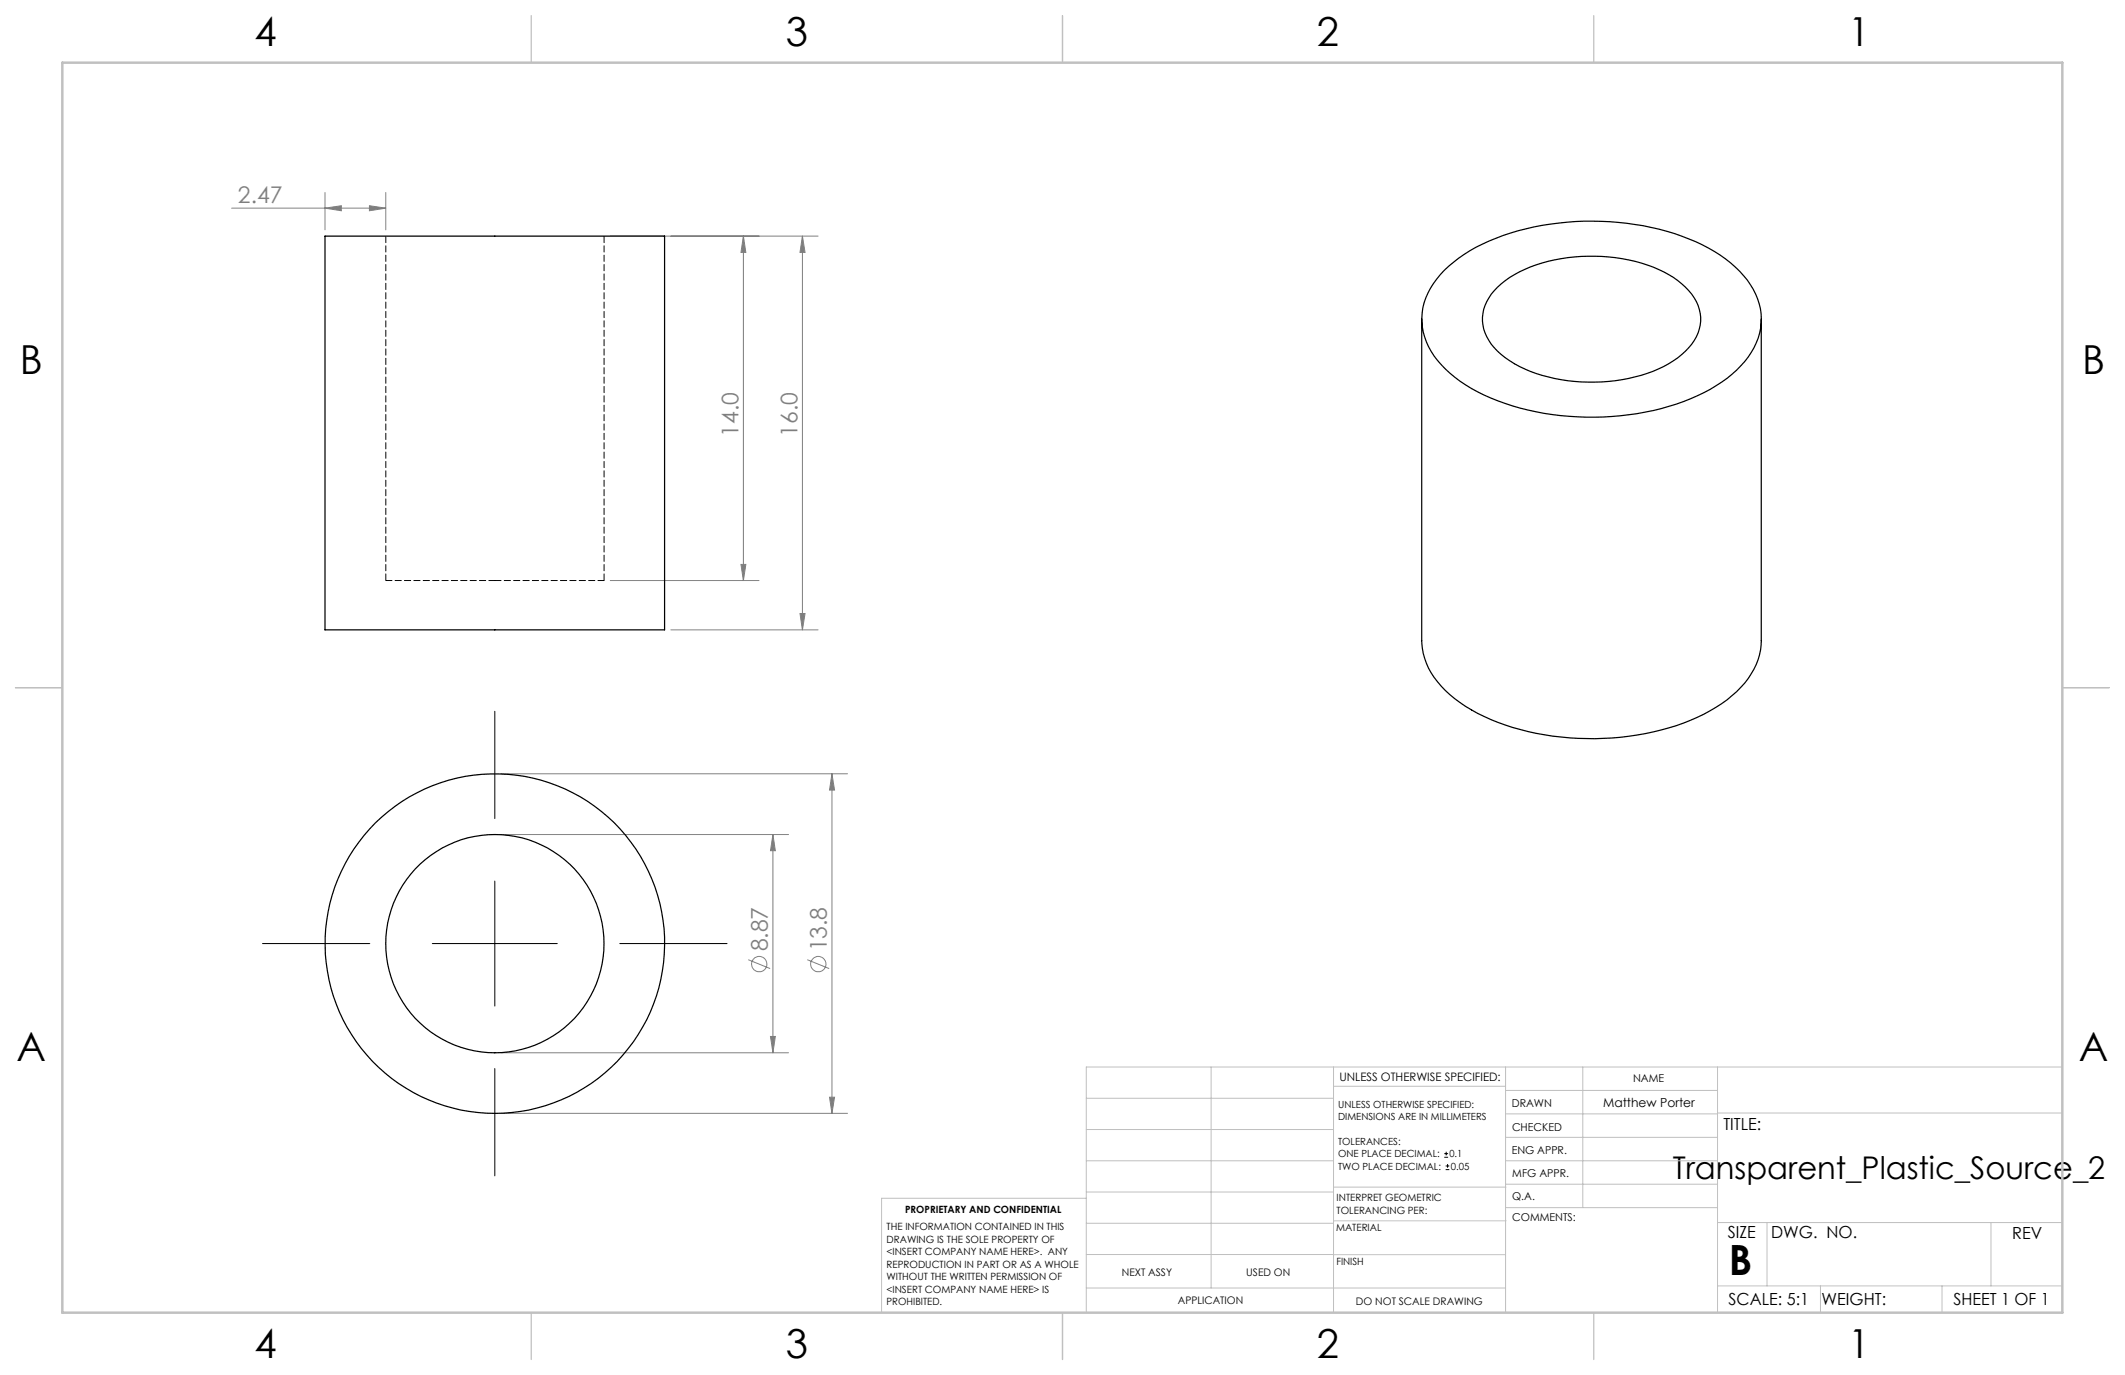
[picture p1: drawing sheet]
<svg xmlns="http://www.w3.org/2000/svg" width="432mm" height="279mm" viewBox="0 0 432 279" stroke-linecap="round" stroke-linejoin="round" font-family="sans-serif">
<g fill="none" stroke="#808080" stroke-width=".2">
<path d="M66 39.1v7.6M78.4 39.1v7.6M47.1 42.3h31.3M66 42.3l3.4-.5v1zM75.1 41.8l3.3 .5-3.3 .5zM124 48h42.2M151.1 48v70M151.1 48l.5 3.3h-1zM163.1 48v80M163.1 48l.5 3.3h-1zM124 118h30.2M150.6 114.7h1l-.5 3.3z"/>
<path d="M136.3 128h29.9M162.6 124.7h1l-.5 3.3zM101.8 157.2h70.4M169.1 157.2l.5 3.3h-1zM169.1 157.2v69M101.8 169.6h58.4M157.1 169.6l.5 3.3h-1zM157.1 169.6v44.3M152 195l4.5 1.8M164 195l4.5 1.8M101.8 213.9h58.4M156.6 210.6h1l-.5 3.3z"/>
<path d="M101.8 226.2h70.4M168.6 223h1l-.5 3.2z"/>
<circle cx="154.3" cy="195.9" r="1.56"/>
<circle cx="166.3" cy="195.9" r="1.56"/>
</g>
<path d="M100.5 144.5v21.8M100.5 179v25.4M53.3 191.7h21.8M87.8 191.7h25.4M125.9 191.7h21.8M100.5 217.1v21.8M293.5 235.2h.8M293.5 234.4h.8M293.8 237.7h.7M293.8 236.9h.7M293.9 234v.8M294.1 236.5v.8" fill="none" stroke="#000" stroke-width=".2"/>
<g fill="none" stroke="#c0c0c0" stroke-width=".2">
<path d="M246.1 216.8v44.9M271 216.8v49.9M305.9 216.8v49.9M321.6 216.8v28.6M349 216.8v49.9M419.1 216.8h-198.4v49.9M220.7 235.9h50.3M220.7 229.5h50.3M220.7 223.2h50.3M271 220.7h34.9M305.9 231.1h43.1M305.9 226.3h43.1"/>
<path d="M305.9 221.6h43.1M305.9 235.9h43.1M349 226.2h70.1M220.7 248.6h50.3M220.7 242.2h50.3M220.7 254.9h50.3M220.7 243.5h-41.6v23.2M271 255h34.9M271 248.1h35M271 241.2h35M305.9 240.6h43.1M306 245.4h43"/>
<path d="M349 248.4h70.1M359.1 248.4v12.9M404.6 248.4v12.9M220.7 261.7h85.2M349 261.3h70.1M369.9 261.3v5.4M394.6 261.3v5.4"/>
</g>
<path d="M108 3.2v9.5M215.9 3.2v9.5M323.8 3.2v9.5M3.1 139.7h9.6M419.1 139.7h9.5M108 266.7v9.6M215.9 266.7v9.6M323.8 266.7v9.6" fill="none" stroke="#c0c0c0" stroke-width=".25"/>
<path d="M12.7 12.7h406.4v254h-406.4z" fill="none" stroke="#c0c0c0" stroke-width=".5"/>
<g fill="#808080">
<path d="M75.1 41.8l3.3 .5-3.3 .5zM66 42.3l3.4-.5v1z"/>
<path d="M162.6 124.7h1l-.5 3.3zM163.1 48l.5 3.3h-1zM150.6 114.7h1l-.5 3.3zM151.1 48l.5 3.3h-1z"/>
<path d="M169.1 157.2l.5 3.3h-1zM168.6 223h1l-.5 3.2zM157.1 169.6l.5 3.3h-1zM156.6 210.6h1l-.5 3.3z"/>
</g>
<g fill="none" stroke="#000" stroke-width=".25">
<path d="M66 48h69v80h-69zM293.5 54.9a33.7 33.7 0 0 1 15-8 56.3 56.3 0 0 1 36.1 2.2 24.4 24.4 0 0 1 11.7 9.7 12.5 12.5 0 0 1-1.8 14.6 31.5 31.5 0 0 1-15.4 9.2 55.9 55.9 0 0 1-37.5-2.3 23.6 23.6 0 0 1-11.3-9.9 12.6 12.6 0 0 1 2.4-14.6zM304.3 58.3a26 26 0 0 1 15.6-6.1 32.9 32.9 0 0 1 20.1 4.2 11.4 11.4 0 0 1 5.5 7.2 8.6 8.6 0 0 1-3 7.8 24.3 24.3 0 0 1-12.9 5.8 34.3 34.3 0 0 1-21.9-3.3 11.9 11.9 0 0 1-6.4-7.8 8.7 8.7 0 0 1 3-7.8zM288.9 64.8v65.4a14.7 14.7 0 0 0 5.7 11 39.3 39.3 0 0 0 19.2 8.1 55.2 55.2 0 0 0 31.1-3.5 24.4 24.4 0 0 0 10.9-8.9 12.3 12.3 0 0 0 2.1-6.7v-65.4"/>
<circle cx="100.6" cy="191.7" r="34.5"/>
<circle cx="100.6" cy="191.7" r="22.2"/>
</g>
<path d="M100.6 118h-22.2M122.8 118h-22.2" fill="none" stroke="#000" stroke-width=".2" stroke-dasharray="1.3 .6"/>
<path d="M78.4 48v70M122.8 118v-70" fill="none" stroke="#000" stroke-width=".2" stroke-dasharray="1.3 .6" stroke-dashoffset="-.1"/>
<text font-size="8.5" x="351.3" y="259">B</text>
<g font-size="8.1">
<text x="51.7" y="9.3">4</text>
<text x="159.7" y="9.3">3</text>
<text x="267.6" y="9.3">2</text>
<text x="375.6" y="9.3">1</text>
<text x="4" y="76">B</text>
<text x="423.1" y="76">B</text>
<text x="3.3" y="215.7">A</text>
<text x="422.4" y="215.7">A</text>
<text x="51.7" y="276">4</text>
<text x="159.7" y="276">3</text>
<text x="267.6" y="276">2</text>
<text x="375.6" y="276">1</text>
</g>
<text font-size="6.3" x="339.9" y="239.6">Transparent_Plastic_Source_2</text>
<g font-size="4.7" fill="#808080">
<text x="48.4" y="41.3">2.47</text>
<text x="150.1" y="88.7" transform="rotate(-90 150.1 88.7)">14.0</text>
<text x="162.1" y="88.7" transform="rotate(-90 162.1 88.7)">16.0</text>
<text x="156" y="193.3" transform="rotate(-90 156 193.3)">8.87</text>
<text x="168" y="193.3" transform="rotate(-90 168 193.3)">13.8</text>
</g>
<g font-size="3.4">
<text x="350.2" y="229.5">TITLE:</text>
<text x="351.1" y="251.6">SIZE</text>
<text x="359.9" y="251.6">DWG. NO.</text>
<text x="408.9" y="251.7">REV</text>
<text x="351.2" y="265.2">SCALE: 5:1</text>
<text x="370.1" y="265.3">WEIGHT:</text>
<text x="396.9" y="265.2">SHEET 1 OF 1</text>
</g>
<text font-size="2.5" x="325.8" y="224.9">Matthew Porter</text>
<text font-size="2.4" x="272.2" y="219.7">UNLESS OTHERWISE SPECIFIED:</text>
<g font-size="2.2">
<text x="331.8" y="219.9">NAME</text>
<text x="307.2" y="224.9">DRAWN</text>
<text x="307.3" y="229.8">CHECKED</text>
<text x="307.2" y="234.5">ENG APPR.</text>
<text x="307.3" y="239.2">MFG APPR.</text>
<text x="307.3" y="243.9">Q.A.</text>
<text x="307.3" y="248.1">COMMENTS:</text>
</g>
<g font-size="2.1">
<text x="227.9" y="259.2">NEXT ASSY</text>
<text x="253.3" y="259.2">USED ON</text>
<text x="239.3" y="265">APPLICATION</text>
<text x="275.5" y="265.1">DO NOT SCALE DRAWING</text>
</g>
<g font-size="2">
<text x="271.9" y="225.1">UNLESS OTHERWISE SPECIFIED:</text>
<text x="271.9" y="227.6">DIMENSIONS ARE IN MILLIMETERS</text>
<text x="271.9" y="232.6">TOLERANCES:</text>
<text x="271.9" y="237.6">TWO PLACE DECIMAL:</text>
<text x="271.9" y="235.1">ONE PLACE DECIMAL:</text>
<text x="294.5" y="235.1">0.1</text>
<text x="294.8" y="237.6">0.05</text>
<text x="271.6" y="244.1">INTERPRET GEOMETRIC</text>
<text x="180.2" y="250">THE INFORMATION CONTAINED IN THIS</text>
<text x="183.9" y="246.4">PROPRIETARY AND CONFIDENTIAL</text>
<text x="271.5" y="250.2">MATERIAL</text>
<text x="271.6" y="246.6">TOLERANCING PER:</text>
<text x="180.2" y="252.5">DRAWING IS THE SOLE PROPERTY OF</text>
<text x="180.2" y="255.1">&lt;INSERT COMPANY NAME HERE&gt;. ANY</text>
<text x="180.2" y="257.6">REPRODUCTION IN PART OR AS A WHOLE</text>
<text x="271.5" y="257">FINISH</text>
<text x="180.2" y="260.1">WITHOUT THE WRITTEN PERMISSION OF</text>
<text x="180.2" y="262.6">&lt;INSERT COMPANY NAME HERE&gt; IS</text>
<text x="180.2" y="265.2">PROHIBITED.</text>
</g>
</svg>
